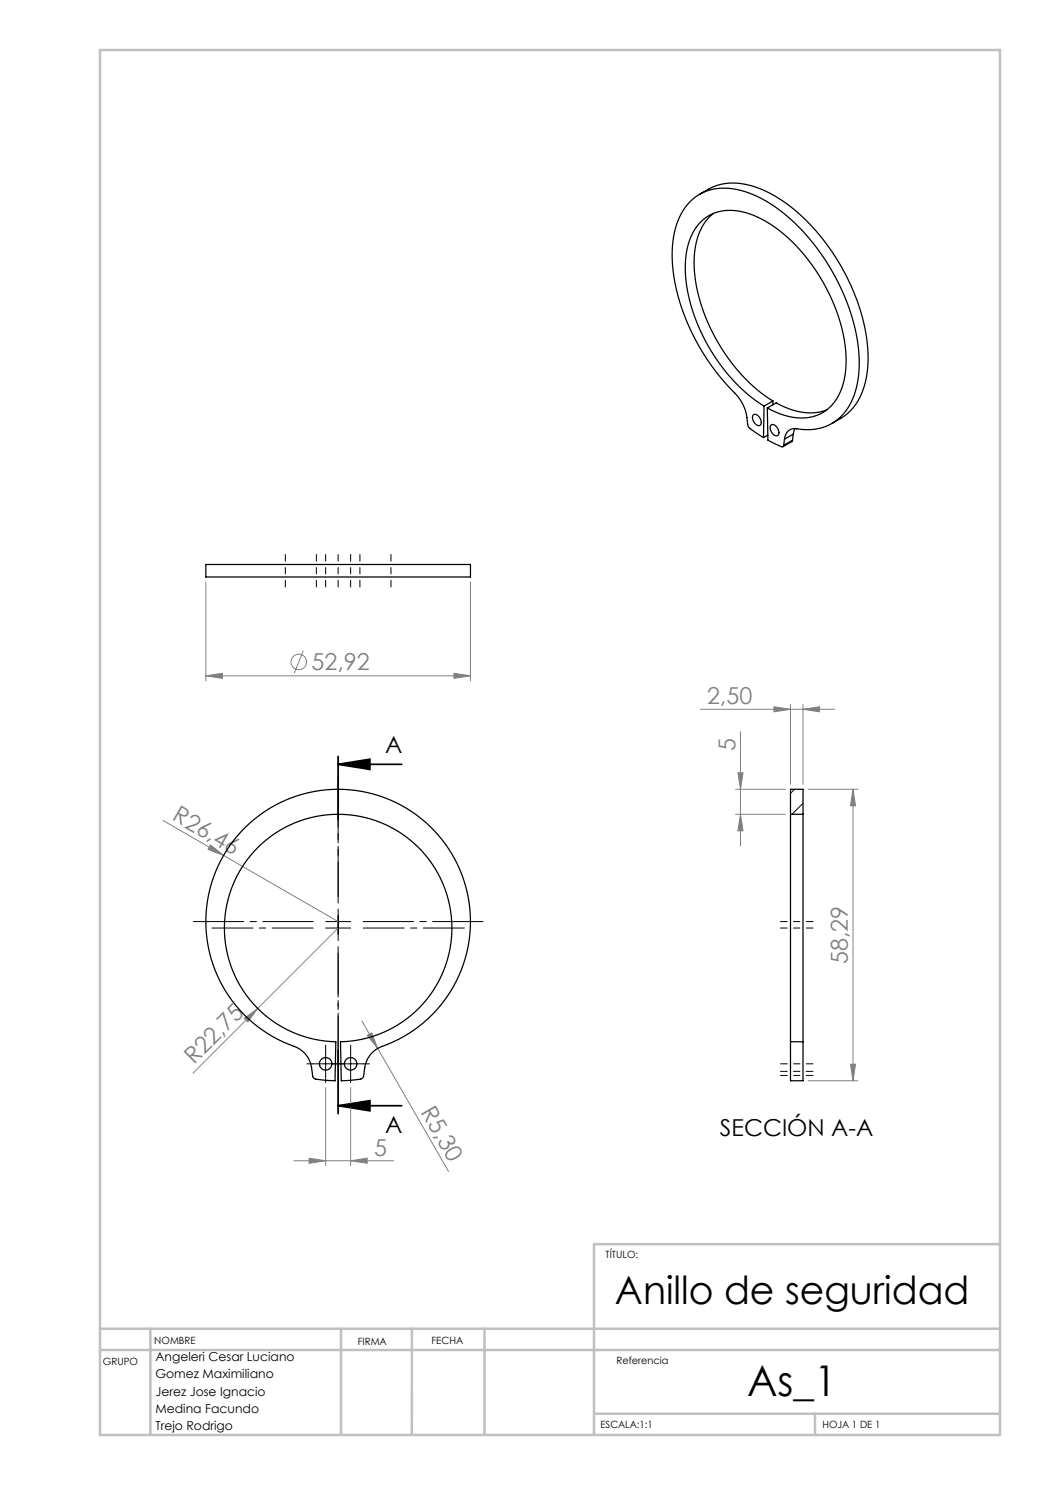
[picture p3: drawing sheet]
<svg xmlns="http://www.w3.org/2000/svg" width="210mm" height="297mm" viewBox="0 0 210 297" stroke-linecap="round" stroke-linejoin="round" font-family="sans-serif">
<g fill="none" stroke="#808080" stroke-width=".2">
<path d="M41.2 116.4v19.8M94.1 116.4v19.8M41.2 135.2l3.3-.5v1zM41.2 135.2h52.9M60.6 130.2l-1.7 4.4M90.8 134.7l3.3 .5-3.3 .5zM140.1 141.9h26.8M147.1 157.9h10M147.6 154.6h1l-.5 3.3zM148.1 146.3v22.9M154.8 141.4l3.3 .5-3.3 .5zM158.1 140.9v16"/>
<path d="M160.6 141.9l3.3-.5v1zM160.6 140.9v16M161.6 157.9h10M170.6 157.9v58.3M170.6 157.9l.5 3.3h-1zM32.6 164.1l35 20.2M42.1 169l2.6 2.1-3.1-1.2zM147.1 162.9h10M148.1 162.9l.5 3.3h-1zM67.6 185.6l-29 29M48.8 203.7l2.7-2-1.9 2.7zM65.1 217.5v15.7"/>
<path d="M70.1 217.5v15.7M72.4 204.2l17.3 30.1M73.5 207.1l.8-.5 1.2 3.1zM161.6 216.2h10M170.1 212.8h1l-.5 3.4zM58.8 232.2h19.9M61.8 231.6l3.3 .6-3.3 .5zM70.1 232.2l3.3-.6v1.1z"/>
<circle cx="59.8" cy="132.4" r="1.56"/>
</g>
<path d="M67.6 152.9l6.4-1.1v2.1zM67.6 152.9h12.7M67.6 151.3v12.7M67.6 210v12.7M67.6 221.1l6.4-1v2.1zM67.6 221.1h12.7" fill="none" stroke="#000" stroke-width=".35"/>
<path d="M57.1 110.9v6.5M63.3 110.9v6.5M65.1 110.9v6.5M67.6 110.9v6.5M70.1 110.9v6.5M72 110.9v6.5M78.2 110.9v6.5M162.6 185.6h-6.5M162.6 184.3h-6.5M162.6 212.8h-6.5M162.6 214.3h-6.5M162.6 215.1h-6.5" fill="none" stroke="#000" stroke-width=".2" stroke-dasharray="15.2 1.3 1.3 1.3" stroke-dashoffset="13.9"/>
<path d="M62.6 212.8h-1.2M65.1 210.3v-1.3M65.1 215.3v1.2M67.6 212.8h-1.2M67.6 212.8h1.3M70.1 210.3v-1.3M70.1 215.3v1.2M72.6 212.8h1.3" fill="none" stroke="#000" stroke-width=".2" stroke-dasharray="15.2 1.3 1.3 1.3"/>
<path d="M62.6 185.6h-20.2M67.6 180.6v-20.2M67.6 190.6v20.3M72.6 185.6h20.3" fill="none" stroke="#000" stroke-width=".2" stroke-dasharray="15.2 1.3 1.3 1.3" stroke-dashoffset="7"/>
<path d="M67.6 179.3v-23.9M62.6 184.3h-23.9M67.6 189.3v24M72.6 184.3h24" fill="none" stroke="#000" stroke-width=".2" stroke-dasharray="15.2 1.3 1.3 1.3" stroke-dashoffset="5.2"/>
<path d="M65.1 185.6h5M65.1 184.3h5M67.6 181.8v6.3M62.6 212.8h10M65.1 210.3v5M70.1 210.3v5" fill="none" stroke="#000" stroke-width=".2"/>
<path d="M20 10h180v277h-180zM200 248.8h-81.2v38.2M20 265.8h180M20 270h180M30.1 265.8v21.1M68.2 265.8v21.1M82.4 265.8v21.1M96.9 265.8v21.1M118.8 282.8h81.2M163 282.8v4.2" fill="none" stroke="#c0c0c0" stroke-width=".5"/>
<path d="M67.6 152.9l6.4-1.1v2.1zM67.6 221.1l6.4-1v2.1z" fill="#000"/>
<g fill="#808080">
<path d="M42.1 169l2.6 2.1-3.1-1.2z"/>
<path d="M48.8 203.7l2.7-2-1.9 2.7z"/>
<path d="M73.5 207.1l.8-.5 1.2 3.1z"/>
<path d="M70.1 232.2l3.3-.6v1.1zM61.8 231.6l3.3 .6-3.3 .5zM90.8 134.7l3.3 .5-3.3 .5zM41.2 135.2l3.3-.5v1z"/>
<path d="M154.8 141.4l3.3 .5-3.3 .5zM160.6 141.9l3.3-.5v1z"/>
<path d="M148.1 162.9l.5 3.3h-1zM147.6 154.6h1l-.5 3.3zM170.1 212.8h1l-.5 3.4zM170.6 157.9l.5 3.3h-1z"/>
</g>
<g fill="none" stroke="#000" stroke-width=".25">
<path d="M139.9 38.9a11.2 11.2 0 0 1 6.1-2.3 19 19 0 0 1 12.3 4.9 42.6 42.6 0 0 1 15.3 28.3 16.5 16.5 0 0 1-3.2 12.1l-1.6 1.4-2.4 1.4M142.7 42.7a11.4 11.4 0 0 0-3.9 8.7 33.6 33.6 0 0 0 6.9 20.4 31.1 31.1 0 0 0 8.9 8.4M150.7 83a1.25 1.25 0 0 1 1.5 1.3 .63 .63 0 0 1-.3 .8 .63 .63 0 0 1-.8-.3 1.55 1.55 0 0 1-.4-1.8zM152.7 87.5l-1.7-1.1a2.3 2.3 0 0 1-1.4-1.4 9.5 9.5 0 0 0-3.5-7.2 42.4 42.4 0 0 1-11.6-25.6 15.9 15.9 0 0 1 3.4-11.8 10.3 10.3 0 0 1 11-2.1 31.1 31.1 0 0 1 14.6 11.5 40.2 40.2 0 0 1 8.3 23 14.2 14.2 0 0 1-4.2 11.1 10.2 10.2 0 0 1-8.6 1.8 2.07 2.07 0 0 0-2.1 2.1M152.8 81.2a35.8 35.8 0 0 1-15.7-26.9 13 13 0 0 1 3.2-10 8.9 8.9 0 0 1 9-1.7 27 27 0 0 1 13.4 10.8 33.8 33.8 0 0 1 6.5 19.4 11.3 11.3 0 0 1-4.5 9.6 10.3 10.3 0 0 1-9.7 0l-1.5-.8M152.8 81.2l-.1 6.3M153.5 81.6l.1 6.4 2.7 1.3a.3 .3 0 0 0 .4-.2M153.5 81.6l1.7-1a11.8 11.8 0 0 0 10.2 1.4M153.6 87l-.9 .5M154.2 85a1.25 1.25 0 0 1 1.6 1.3 .63 .63 0 0 1-.3 .9 .63 .63 0 0 1-.9-.4 1.55 1.55 0 0 1-.4-1.8zM154.6 80.2l-1.8 1M154.6 80.2v.8"/>
<path d="M156.9 87.8l-.2 1.3M158.5 88l-.1 .3-1.8 1M158.5 88l-1.8 1.1M158.7 86.8l-1.8 1M158.7 86.8l-.2 1.2M159 85.7l-.3 1.1M41.2 112.9h52.9v2.5h-52.9zM49.2 165.3a26.5 26.5 0 0 1 41.1 5.4 26.5 26.5 0 0 1-14.4 38.8 5.3 5.3 0 0 0-3 4.1l-.2 1.6a.75 .75 0 0 1-.6 .6l-3.8 .4-.2-7.8a22.7 22.7 0 0 0 19.3-34 22.7 22.7 0 0 0-39-.9 22.7 22.7 0 0 0 17.7 34.8l1.1 .1-.2 7.8-3.8-.4a.75 .75 0 0 1-.7-.6 6.1 6.1 0 0 0-2.6-5.4 34.8 34.8 0 0 1-8.4-4.5 26.5 26.5 0 0 1-2.3-40zM158.1 162.9v45.5M158.1 162.9v-5h2.5v5M158.1 162.9h2.5M160.6 162.9v45.5"/>
<path d="M158.1 208.4v7.8h2.5v-7.8M158.1 208.4h2.5"/>
<circle cx="65.1" cy="212.8" r="1.25"/>
<circle cx="70.1" cy="212.8" r="1.25"/>
</g>
<path d="M158.9 157.9l-.8 .8M160.6 160.7l-2.2 2.2" fill="none" stroke="#000" stroke-width=".2"/>
<text font-size="8.5" x="149.4" y="279.3">As_1</text>
<text font-size="7.8" x="123" y="260.9">Anillo de seguridad</text>
<g font-size="4.7" fill="#808080">
<text x="62.3" y="134.1">52,92</text>
<text x="141.4" y="140.8">2,50</text>
<text x="147.1" y="150.2" transform="rotate(-90 147.1 150.2)">5</text>
<text x="34.3" y="163.9" transform="rotate(30 34.3 163.9)">R26,46</text>
<text x="169.6" y="192.8" transform="rotate(-90 169.6 192.8)">58,29</text>
<text x="38.8" y="213" transform="rotate(-45 38.8 213)">R22,75</text>
<text x="84" y="222.4" transform="rotate(60 84 222.4)">R5,30</text>
<text x="74.8" y="231.1">5</text>
</g>
<g font-size="4.7">
<text x="77.1" y="150.5">A</text>
<text x="77.1" y="226.6">A</text>
<text x="144" y="227.2">SECCIÓN A-A</text>
</g>
<g font-size="2.5">
<text x="31.1" y="272.2">Angeleri Cesar Luciano</text>
<text x="31.1" y="275.7">Gomez Maximiliano</text>
<text x="31.1" y="279.1">Jerez Jose Ignacio</text>
<text x="31.1" y="282.6">Medina Facundo</text>
<text x="31.1" y="286.1">Trejo Rodrigo</text>
</g>
<g font-size="2">
<text x="121.1" y="251.5">TÍTULO:</text>
<text x="30.9" y="268.8">NOMBRE</text>
<text x="71.6" y="269">FIRMA</text>
<text x="86.3" y="268.7">FECHA</text>
<text x="20.6" y="273">GRUPO</text>
<text x="123.3" y="272.9">Referencia</text>
<text x="120.1" y="285.6">ESCALA:1:1</text>
<text x="164.5" y="285.6">HOJA 1 DE 1</text>
</g>
</svg>
